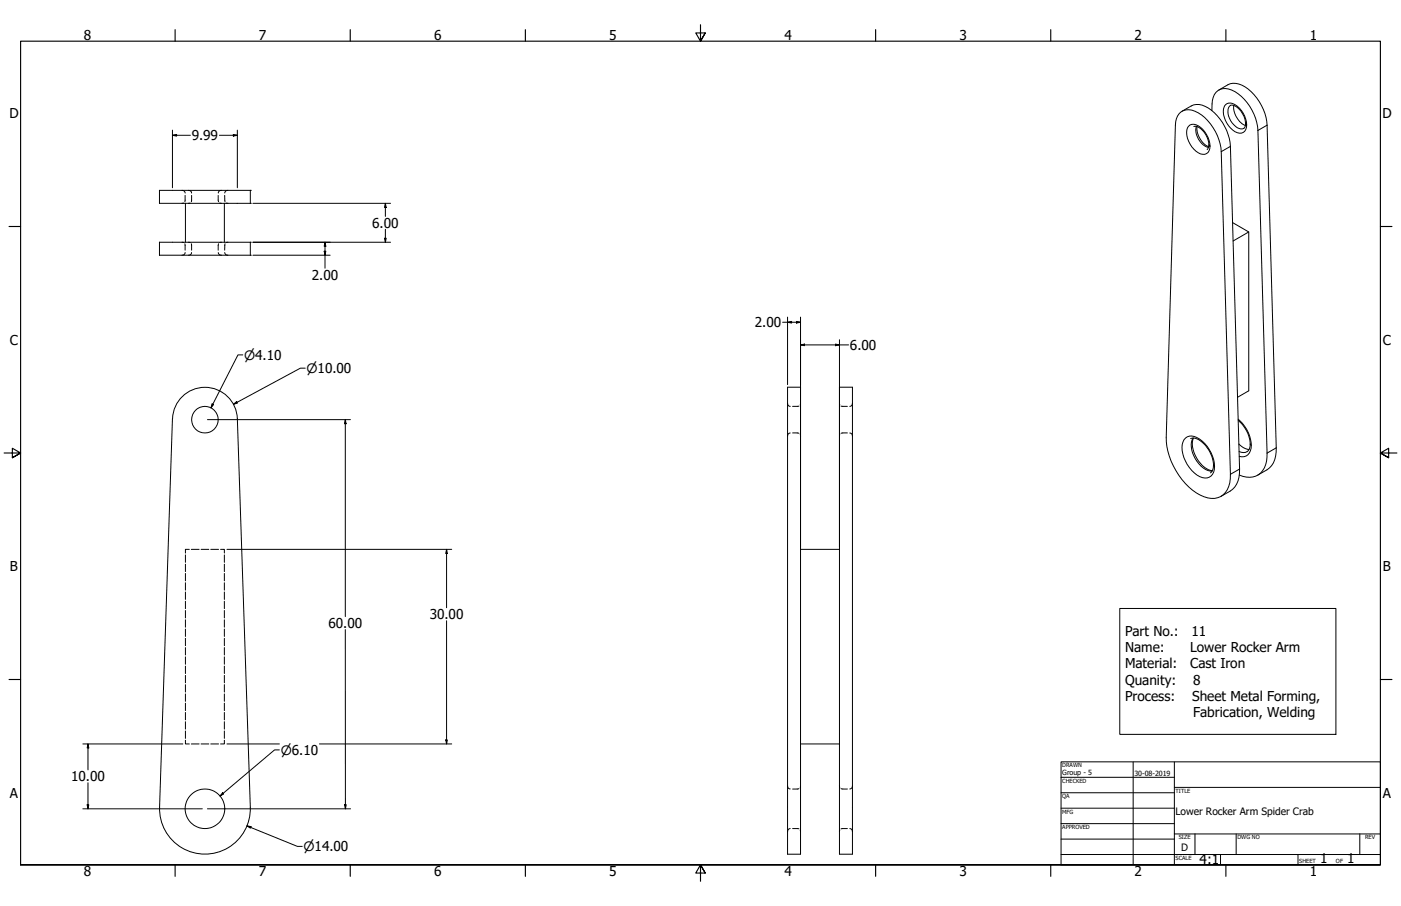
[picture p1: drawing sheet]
<svg xmlns="http://www.w3.org/2000/svg" width="864mm" height="559mm" viewBox="0 0 864 559" stroke-linecap="round" stroke-linejoin="round" font-family="sans-serif">
<!-- layer: Hidden (ANSI) -->
<g fill="none" stroke="#000" stroke-width=".62">
<path d="M112 117l2 1v1M116 117l2 1v1M137 117l-2 1v1M141 117l-2 1v1M113 125h-1M114 121v3M117 125h-1M118 121v3M134 121l1 3M135 125h2M138 121l1 3M140 125h1"/>
<path d="M112 149l1 1M114 150v4M114 156v1h-2M116 149l1 1M118 150v4M118 156v1h-2M135 156v1h2M135 150l-1 4M137 149l-2 1M139 156v1h2M139 150l-1 4M141 149l-1 1"/>
<path d="M485 249l1 1 1 1M493 250l-4 1M493 249v1M517 249l1 1M518 250l4 1M525 249v1l-1 1M487 267l-1 1-1 1M489 267h4M493 268v1M518 268l-1 1M522 267h-4M524 267l1 1v1"/>
<path d="M117 339h-3v2M118 339h5M124 339h5M130 339h5M136 339h2v2M114 342v5M114 348v5M114 354v4M114 359v5M138 342v5M138 348v5M138 354v4"/>
<path d="M138 359v5M114 365v5M114 371v4M114 377v4M138 365v5M138 371v4M138 377v4M114 382v5M114 388v5M114 394v4M114 399v5M138 382v5"/>
<path d="M138 388v5M138 394v4M138 399v5M114 405v5M114 411v4M114 417v4M138 405v5M138 411v4M138 417v4M114 422v5M114 428v5M114 434v4"/>
<path d="M114 439v5M138 422v5M138 428v5M138 434v4M138 439v5M114 457v2h3M114 445v5M114 451v4M118 459h5M124 459h5M130 459h5M138 457v2h-2"/>
<path d="M138 445v5M138 451v4M485 485l1 1 1 1M493 486l-4 1M493 485v1M517 485l1 1M518 486l4 1M525 485v1l-1 1M487 511h-1l-1 2M489 511h4M493 512v1M518 512l-1 1"/>
<path d="M522 511h-4M524 511h1v2"/>
</g>
<!-- layer: Visible (ANSI) -->
<g fill="none" stroke="#000" stroke-width=".62">
<path d="M751 56a12 12 0 0 1 13-4 30 30 0 0 1 17 25l6 199a15 15 0 0 1-12 17M727 70a10 10 0 0 1 14 1 32 32 0 0 1 12 23l5 199a13 13 0 0 1-9 14 28 28 0 0 1-22-14 42 42 0 0 1-8-23l6-193a11 11 0 0 1 2-7zM729 69a13 13 0 0 1 12-4 30 30 0 0 1 17 25l6 199a16 16 0 0 1-11 17M736 78a8 8 0 0 1 8 7 6 6 0 0 1 0 7M738 78a13 13 0 0 0 7 12M747 68a13 13 0 0 1 4-12 12 12 0 0 1 14 3 32 32 0 0 1 10 21l6 199a13 13 0 0 1-9 15 14 14 0 0 1-8-1M759 65a6 6 0 0 1 6 4 8 8 0 0 1 2 10M761 65a13 13 0 0 0 7 12M98 117h56v8h-56zM114 125v24M138 125v24M760 137l10 6v98l-7 4"/>
<path d="M98 149h56v8h-56zM770 143l-10 6M485 239h8v288h-8zM517 239h8v288h-8zM106 258l-8 240M146 258a20 20 0 0 0-20-19 20 20 0 0 0-20 19M146 258l8 240M763 259a18 18 0 0 1 7 18l-1 2M734 271a9 9 0 0 1 10 5 13 13 0 0 1 2 15v1M736 270a17 17 0 0 0 11 20M764 274a10 10 0 0 0 6 3M493 339h24"/>
<path d="M493 459h24M98 498a28 28 0 0 0 28 29 28 28 0 0 0 28-29"/>
<circle cx="126" cy="259" r="8"/>
<circle cx="126" cy="499" r="12"/>
</g>
<g fill="#000">
<circle cx="154" cy="117" r=".3"/>
<circle cx="154" cy="125" r=".3"/>
<circle cx="154" cy="149" r=".3"/>
<circle cx="154" cy="157" r=".3"/>
</g>
<!-- layer: Visible Narrow (ANSI) -->
<g fill="none" stroke="#000" stroke-width=".62">
<path d="M737 78a11 11 0 0 0 8 13M759 65a9 9 0 0 0 3 13l2 1h3M768 76v1a14 14 0 0 0-9-13 5 5 0 0 0-5 6 14 14 0 0 0 10 12 4 4 0 0 0 4-5M781 77l-6 3M745 89l1 1a14 14 0 0 0-10-13 5 5 0 0 0-4 6 13 13 0 0 0 11 12 4 4 0 0 0 3-5M758 90l-5 4M763 259a20 20 0 0 1 8 19 5 5 0 0 1-7 3M735 270a16 16 0 0 0 8 20l4 1M764 279a5 5 0 0 0 5 0M771 274v1M787 276l-6 3M748 287l1 1a20 20 0 0 0-14-19 7 7 0 0 0-6 9 20 20 0 0 0 14 17 6 6 0 0 0 6-7"/>
<path d="M764 289l-6 4"/>
</g>
<!-- layer: Border (ANSI) -->
<g fill="none" stroke="#000" stroke-width=".7">
<path d="M108 18v7M216 18v7M324 18v7M432 15v10l-3-5h6l-3 5 3-5M540 18v7M648 18v7M756 18v7M6 140h7M851 140h7M3 279h10l-5-3v6l5-3-5 3M861 279h-10l5-3v6l-5-3 5 3M6 419h7"/>
<path d="M851 419h7M13 533v-508h838v508h-838h838M108 533v8M216 533v8M324 533v8M435 538l-3-5 3 5h-6l3-5v11M540 533v8M648 533v8M756 533v8"/>
</g>
<!-- layer: Title (ANSI) -->
<g fill="none" stroke="#000" stroke-width=".62">
<path d="M654 470h197v63h-197zM654 479h70M698 470v63M724 470v63M654 489h70M654 498h70M724 486h127M654 508h70M654 518h70M724 514h127M737 514v13M762 514v13"/>
<path d="M838 514v13M654 527h197M752 527v6M800 527v6"/>
</g>
<!-- layer: Dimension (ANSI) -->
<g fill="none" stroke="#000" stroke-width=".62">
<path d="M106 83h3v1zM106 83h11M106 80v36M135 83h11M144 83h2l-2 1zM146 80v36M156 125h85M238 125v3h-1zM238 125v8M156 157h48M156 149h85M200 155h1l-1 2z"/>
<path d="M200 149l1 3h-1zM200 149v16M237 147h1v2zM238 141v8M482 199h11M485 199l3-1v1zM485 196v41M491 198l2 1h-2zM493 196v141M150 219h-3l-17 33M493 213l3-1v1zM493 213h30"/>
<path d="M515 212l2 1h-2zM517 210v127M188 227h-3l-41 22M128 259h88M131 249l1 1-2 2zM144 249l2-1v1zM213 259v2h-1zM213 259v121M140 339h138M275 339l1 2h-1zM275 339v36M213 388v111"/>
<path d="M275 383v76M51 459h62M54 459l1 2h-1zM54 459v16M140 459h32M197 459h81M275 456h1l-1 3zM172 463h-3l-33 28M51 499h74M54 496h1l-1 3zM54 483v16M128 499h88"/>
<path d="M137 489l1 1-2 1zM212 496h1v3zM152 509l3 1-1 1zM152 509l31 13h3"/>
</g>
<g fill="#000">
<path d="M106 83h3v1z" fill-rule="evenodd"/>
<path d="M144 83h2l-2 1z" fill-rule="evenodd"/>
<path d="M238 125v3h-1z" fill-rule="evenodd"/>
<path d="M200 155h1l-1 2z" fill-rule="evenodd"/>
<path d="M200 149l1 3h-1z" fill-rule="evenodd"/>
<path d="M237 147h1v2z" fill-rule="evenodd"/>
<path d="M485 199l3-1v1z" fill-rule="evenodd"/>
<path d="M491 198l2 1h-2z" fill-rule="evenodd"/>
<path d="M493 213l3-1v1z" fill-rule="evenodd"/>
<path d="M515 212l2 1h-2z" fill-rule="evenodd"/>
<path d="M131 249l1 1-2 2z" fill-rule="evenodd"/>
<path d="M144 249l2-1v1z" fill-rule="evenodd"/>
<path d="M213 259v2h-1z" fill-rule="evenodd"/>
<path d="M275 339l1 2h-1z" fill-rule="evenodd"/>
<path d="M275 456h1l-1 3z" fill-rule="evenodd"/>
<path d="M54 459l1 2h-1z" fill-rule="evenodd"/>
<path d="M54 496h1l-1 3z" fill-rule="evenodd"/>
<path d="M137 489l1 1-2 1z" fill-rule="evenodd"/>
<path d="M212 496h1v3z" fill-rule="evenodd"/>
<path d="M152 509l3 1-1 1z" fill-rule="evenodd"/>
</g>
<!-- layer: Symbol (ANSI) -->
<path d="M690 375h133v78h-133z" fill="none" stroke="#000" stroke-width=".62"/>
<g font-size="8.4">
<text x="52" y="24">8</text>
<text x="160" y="24">7</text>
<text x="268" y="24">6</text>
<text x="376" y="24">5</text>
<text x="483" y="24">4</text>
<text x="591" y="24">3</text>
<text x="699" y="24">2</text>
<text x="807" y="24">1</text>
<text x="6" y="73">D</text>
<text x="852" y="73">D</text>
<text x="118" y="86">9.99</text>
<text x="229" y="140">6.00</text>
<text x="192" y="172">2.00</text>
<text x="465" y="202">2.00</text>
<text x="6" y="213">C</text>
<text x="524" y="216">6.00</text>
<text x="852" y="213">C</text>
<text x="6" y="352">B</text>
<text x="852" y="352">B</text>
<text x="265" y="382">30.00</text>
<text x="202" y="387">60.00</text>
<text x="693" y="392">Part No.:</text>
<text x="735" y="392">11</text>
<text x="693" y="402">Name:</text>
<text x="734" y="402">Lower Rocker Arm</text>
<text x="693" y="412">Material:</text>
<text x="734" y="412">Cast Iron</text>
<text x="693" y="422">Quanity:</text>
<text x="736" y="422">8</text>
<text x="693" y="432">Process:</text>
<text x="735" y="432">Sheet Metal Forming,</text>
<text x="735" y="442">Fabrication, Welding</text>
<text x="44" y="482">10.00</text>
<text x="6" y="492">A</text>
<text x="852" y="492">A</text>
<text x="739" y="533">4:1</text>
<text x="814" y="533">1</text>
<text x="830" y="533">1</text>
<text x="52" y="541">8</text>
<text x="160" y="541">7</text>
<text x="268" y="541">6</text>
<text x="376" y="541">5</text>
<text x="483" y="541">4</text>
<text x="591" y="541">3</text>
<text x="699" y="541">2</text>
<text x="807" y="541">1</text>
</g>
<g font-size="8">
<text x="150" y="222">⌀4.10</text>
<text x="189" y="230">⌀10.00</text>
<text x="173" y="465">⌀6.10</text>
<text x="187" y="525">⌀14.00</text>
</g>
<g font-size="6.3">
<text x="725" y="503">Lower Rocker Arm Spider Crab</text>
<text x="728" y="525">D</text>
</g>
<g font-size="4.4">
<text x="655" y="478">Group - 5</text>
<text x="699" y="479">30-08-2019</text>
</g>
<g font-size="3.5">
<text x="655" y="473">DRAWN</text>
<text x="655" y="483">CHECKED</text>
<text x="725" y="489">TITLE</text>
<text x="655" y="492">QA</text>
<text x="655" y="502">MFG</text>
<text x="655" y="511">APPROVED</text>
<text x="727" y="518">SIZE</text>
<text x="763" y="518">DWG NO</text>
<text x="841" y="518">REV</text>
<text x="725" y="530">SCALE</text>
<text x="801" y="533">SHEET</text>
<text x="824" y="533">OF</text>
</g>
</svg>
